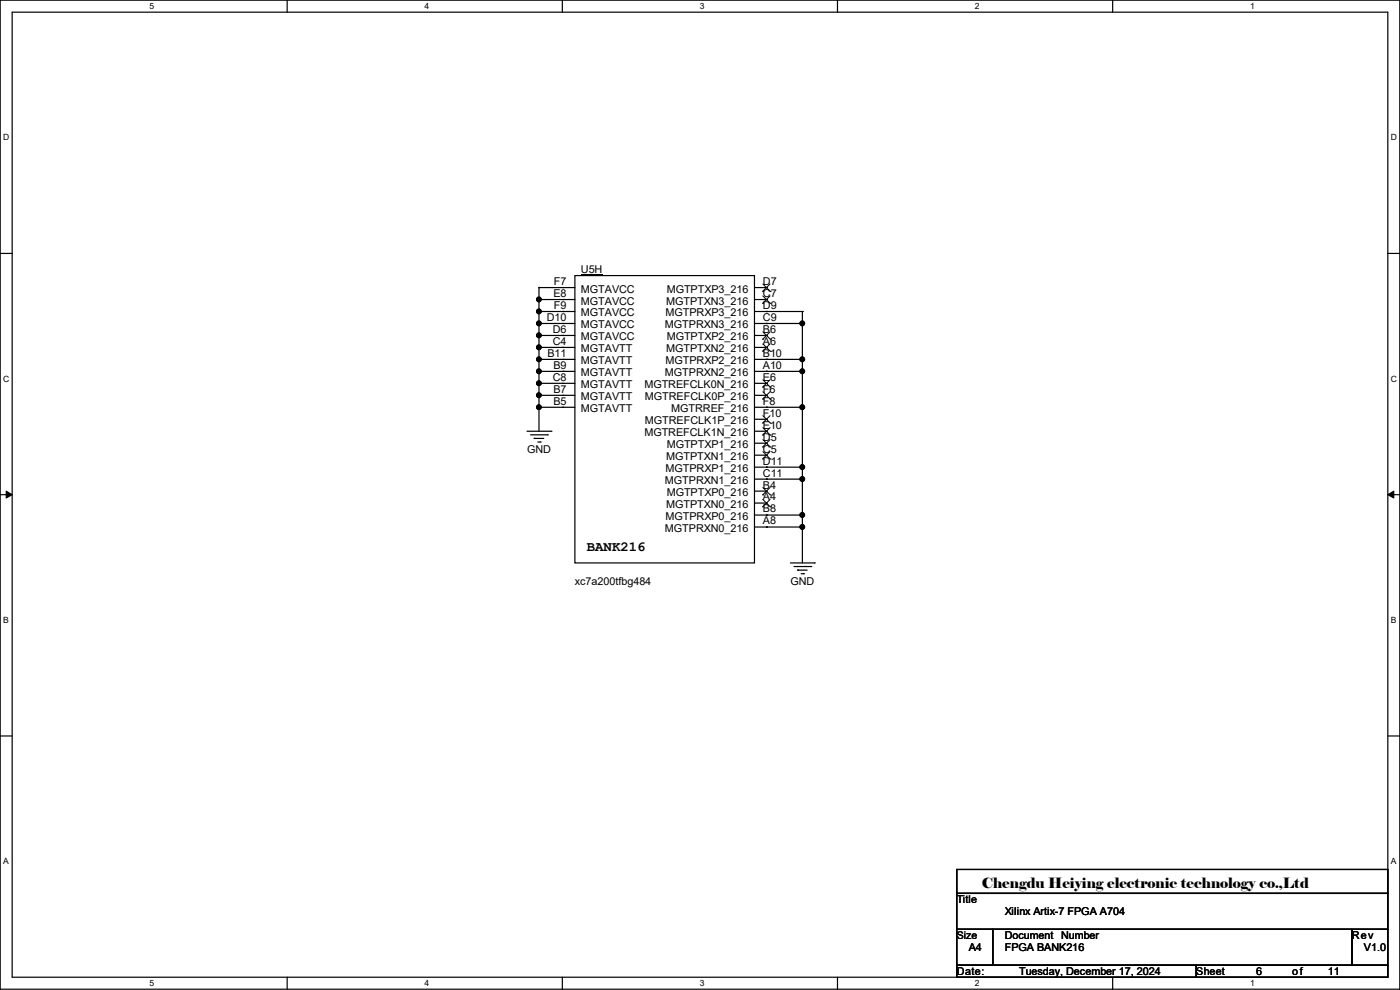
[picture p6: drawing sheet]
<svg xmlns="http://www.w3.org/2000/svg" width="297mm" height="210mm" viewBox="0 0 297 210" stroke-linecap="round" stroke-linejoin="round" font-family="sans-serif">
<path d="M0 0h297v209.8h-297zM2.6 2.6h291.8v204.7h-291.8z" fill="none" stroke="#000" stroke-width=".25"/>
<g fill="#fff">
<path d="M31.7 .3h1v2h-1z"/>
<path d="M31.7 207.6h1v1.9h-1z"/>
</g>
<path d="M60.9 0v2.6M60.9 207.3v2.5" fill="none" stroke="#000" stroke-width=".25"/>
<g fill="#fff">
<path d="M90.1 .3h1v2h-1z"/>
<path d="M90.1 207.6h1v1.9h-1z"/>
</g>
<path d="M119.3 0v2.6M119.3 207.3v2.5" fill="none" stroke="#000" stroke-width=".25"/>
<g fill="#fff">
<path d="M148.5 .3h.9v2h-.9z"/>
<path d="M148.5 207.6h.9v1.9h-.9z"/>
</g>
<path d="M177.7 0v2.6M177.7 207.3v2.5" fill="none" stroke="#000" stroke-width=".25"/>
<g fill="#fff">
<path d="M206.8 .3h1v2h-1z"/>
<path d="M206.8 207.6h1v1.9h-1z"/>
</g>
<path d="M236.1 0v2.6M236.1 207.3v2.5" fill="none" stroke="#000" stroke-width=".25"/>
<g fill="#fff">
<path d="M265.2 .3h1v2h-1z"/>
<path d="M265.2 207.6h1v1.9h-1z"/>
<path d="M.7 28.2h1.2v1.9h-1.2z"/>
<path d="M295.1 28.2h1.2v1.9h-1.2z"/>
<path d="M.7 79.3h1.2v2h-1.2z"/>
<path d="M295.1 79.3h1.2v2h-1.2z"/>
</g>
<path d="M0 53.8h2.6M294.4 53.8h2.6" fill="none" stroke="#000" stroke-width=".25"/>
<g fill="#fff">
<path d="M.7 130.5h1.2v2h-1.2z"/>
<path d="M295.1 130.5h1.1v2h-1.1z"/>
</g>
<path d="M0 104.9h2.6M294.4 104.9h2.6" fill="none" stroke="#000" stroke-width=".25"/>
<path d="M1.3 104.2l1.3 .7-1.3 .8zM294.4 104.9l1.3-.7v1.5z" fill="#000" stroke="#000" stroke-width=".21"/>
<g fill="#fff">
<path d="M.7 181.7h1.2v2h-1.2z"/>
<path d="M295.1 181.7h1.1v2h-1.1z"/>
</g>
<g fill="none" stroke="#000" stroke-width=".25">
<path d="M122 58.5h38.1v60.9h-38.1zM114.3 78.8h.1M114.3 76.2h.1M114.3 73.7h.1M114.3 71.2h.1M114.3 68.6h.1M114.3 66.1h.1M114.3 63.5h.1M114.3 61h.1M114.3 61v30.5M114.3 78.8h7.7M114.3 76.2h7.7"/>
<path d="M114.3 73.7h7.7M114.3 71.2h7.7M114.3 68.6h7.7M114.3 66.1h7.7M114.3 63.5h7.7M114.3 61h7.7M119.4 61h.1M119.4 63.5h.1M119.4 66.1h.1M119.4 68.6h.1M119.4 71.2h.1M119.4 73.7h.1"/>
<path d="M119.4 76.2h.1M119.4 78.8h.1M160.1 78.8h10.1M160.1 76.2h10.1M160.1 73.7h2.5M160.1 71.2h2.5M160.1 68.6h10.1M160.1 66.1h10.1M160.1 63.5h2.5M160.1 61h2.5M162.6 78.8h.1M162.6 76.2h.1"/>
<path d="M162.6 68.6h.1M162.6 66.1h.1M162.6 61h.1M162.6 63.5h.1M162.6 71.2h.1M162.6 73.7h.1M170.2 78.8h.1M170.2 76.2h.1M170.2 68.6h.1M170.2 66.1h.1M170.2 66.1v53.3M111.8 91.5h5.1"/>
<path d="M112.6 92.2h3.5M113.3 93h.1M113.3 93h2.1M114.1 93.8h.5M114.3 86.4h.1M114.3 83.9h.1M114.3 81.3h.1M114.3 86.4h7.7M114.3 83.9h7.7M114.3 81.3h7.7M114.6 93.8h.1M116.1 92.2h.1"/>
<path d="M116.9 91.5h.1M119.4 81.3h.1M119.4 83.9h.1M119.4 86.4h.1M160.1 86.4h10.1M160.1 83.9h2.5M160.1 81.3h2.5M160.1 99.1h10.1M160.1 91.5h2.5M160.1 88.9h2.5M160.1 94h2.5M160.1 96.6h2.5"/>
<path d="M162.6 86.4h.1M162.6 99.1h.1M162.6 81.3h.1M162.6 83.9h.1M162.6 88.9h.1M162.6 91.5h.1M162.6 94h.1M162.6 96.6h.1M170.2 86.4h.1M170.2 99.1h.1M160.1 111.8h10.1M160.1 109.3h10.1"/>
<path d="M160.1 101.6h10.1M160.1 104.2h2.5M160.1 106.7h2.5M162.6 111.8h.1M162.6 109.3h.1M162.6 101.6h.1M162.6 104.2h.1M162.6 106.7h.1M167.7 119.4h5.1M170.2 111.8h.1M170.2 109.3h.1M170.2 101.6h.1"/>
<path d="M172.8 119.4h.1M168.4 120.2h3.6M169.2 120.9h.1M169.2 120.9h2M170 121.7h.5M170.5 121.7h.1M172 120.2h.1M0 156.1h2.6M294.4 156.1h2.6M203 184.4h91.4v5.1h-91.4zM203 189.5h91.4v7.6h-91.4zM203 197.1h7.6v7.7h-7.6z"/>
<path d="M210.6 197.1h76.2v7.7h-76.2zM286.8 197.1h7.6v7.7h-7.6zM203 204.8h50.8v2.5h-50.8zM253.8 204.8h40.6v2.5h-40.6z"/>
</g>
<g fill="#000" stroke="#000" stroke-width=".25">
<circle cx="114.3" cy="73.7" r=".49"/>
<circle cx="114.3" cy="63.5" r=".49"/>
<circle cx="114.3" cy="78.8" r=".49"/>
<circle cx="114.3" cy="76.2" r=".49"/>
<circle cx="114.3" cy="68.6" r=".49"/>
<circle cx="114.3" cy="66.1" r=".49"/>
<circle cx="114.3" cy="71.1" r=".49"/>
<circle cx="170.2" cy="76.2" r=".49"/>
<circle cx="170.2" cy="78.8" r=".49"/>
<circle cx="170.2" cy="68.6" r=".49"/>
<circle cx="114.3" cy="86.4" r=".49"/>
<circle cx="114.3" cy="81.3" r=".49"/>
<circle cx="114.3" cy="83.8" r=".49"/>
<circle cx="170.2" cy="86.4" r=".49"/>
<circle cx="170.2" cy="99.1" r=".49"/>
<circle cx="170.2" cy="109.2" r=".49"/>
<circle cx="170.2" cy="101.6" r=".49"/>
<circle cx="170.2" cy="111.8" r=".49"/>
</g>
<g fill="none" stroke="#000" stroke-width=".21">
<path d="M123.2 58.3h4.6M161.8 61.8h.1M161.8 64.3h.1M161.8 72h.1M161.8 74.5h.1M161.8 60.2l1.6 1.6M161.8 62.8l1.6 1.5M161.8 70.4l1.6 1.6M161.8 72.9l1.6 1.6M163.4 60.2l-1.6 1.6M163.4 62.8l-1.6 1.5M163.4 70.4l-1.6 1.6"/>
<path d="M163.4 72.9l-1.6 1.6M163.4 61.8h.1M163.4 64.3h.1M163.4 72h.1M163.4 74.5h.1M161.8 82.1h.1M161.8 84.7h.1M161.8 89.7h.1M161.8 92.3h.1M161.8 94.8h.1M161.8 97.4h.1M161.8 80.6l1.6 1.5"/>
<path d="M161.8 83.1l1.6 1.6M161.8 88.2l1.6 1.5M161.8 90.7l1.6 1.6M161.8 93.3l1.6 1.5M161.8 95.8l1.6 1.6M163.4 80.6l-1.6 1.5M163.4 83.1l-1.6 1.6M163.4 88.2l-1.6 1.5M163.4 90.7l-1.6 1.6M163.4 93.3l-1.6 1.5M163.4 95.8l-1.6 1.6M163.4 82.1h.1"/>
<path d="M163.4 84.7h.1M163.4 89.7h.1M163.4 92.3h.1M163.4 94.8h.1M163.4 97.4h.1M161.8 105h.1M161.8 107.5h.1M161.8 103.4l1.6 1.6M161.8 106l1.6 1.5M163.4 103.4l-1.6 1.6M163.4 106l-1.6 1.5M163.4 105h.1"/>
<path d="M163.4 107.5h.1"/>
</g>
<g font-size="3">
<text x="124.5" y="116.8">BANK216</text>
<text x="208.3" y="188.4">Chengdu Heiying electronic technology co.,Ltd</text>
</g>
<g font-size="2.3">
<text x="123.2" y="58">U5H</text>
<text x="117.4" y="63">E8</text>
<text x="117.5" y="60.5">F7</text>
<text x="117.5" y="65.5">F9</text>
<text x="123.2" y="62.1">MGTAVCC</text>
<text x="123.2" y="64.6">MGTAVCC</text>
<text x="141.3" y="64.6">MGTPTXN3_216</text>
<text x="141.4" y="62.1">MGTPTXP3_216</text>
<text x="161.8" y="60.5">D7</text>
<text x="161.8" y="65.5">D9</text>
<text x="161.8" y="63">C7</text>
<text x="116" y="68.1">D10</text>
<text x="117.3" y="70.6">D6</text>
<text x="123.2" y="67.1">MGTAVCC</text>
<text x="123.2" y="69.7">MGTAVCC</text>
<text x="141.1" y="69.7">MGTPRXN3_216</text>
<text x="141.2" y="67.1">MGTPRXP3_216</text>
<text x="161.8" y="68.1">C9</text>
<text x="161.8" y="70.6">B6</text>
<text x="116.1" y="75.7">B11</text>
<text x="117.3" y="73.2">C4</text>
<text x="123.2" y="72.2">MGTAVCC</text>
<text x="123.2" y="74.8">MGTAVTT</text>
<text x="123.2" y="77.3">MGTAVTT</text>
<text x="141.2" y="77.3">MGTPRXP2_216</text>
<text x="141.3" y="74.8">MGTPTXN2_216</text>
<text x="141.4" y="72.2">MGTPTXP2_216</text>
<text x="161.8" y="75.7">B10</text>
<text x="161.8" y="73.2">A6</text>
<text x="117.3" y="80.8">C8</text>
<text x="117.4" y="78.2">B9</text>
<text x="117.4" y="83.3">B7</text>
<text x="123.2" y="79.8">MGTAVTT</text>
<text x="123.2" y="82.4">MGTAVTT</text>
<text x="136.7" y="82.4">MGTREFCLK0N_216</text>
<text x="141.1" y="79.8">MGTPRXN2_216</text>
<text x="161.8" y="78.2">A10</text>
<text x="161.8" y="80.8">E6</text>
<text x="161.8" y="83.3">F6</text>
<text x="117.4" y="85.9">B5</text>
<text x="123.2" y="84.9">MGTAVTT</text>
<text x="123.2" y="87.5">MGTAVTT</text>
<text x="136.8" y="84.9">MGTREFCLK0P_216</text>
<text x="142.4" y="87.5">MGTRREF_216</text>
<text x="161.8" y="85.9">F8</text>
<text x="161.8" y="88.4">F10</text>
<text x="136.7" y="92.5">MGTREFCLK1N_216</text>
<text x="136.8" y="90">MGTREFCLK1P_216</text>
<text x="141.4" y="95.1">MGTPTXP1_216</text>
<text x="161.8" y="90.9">E10</text>
<text x="161.8" y="93.5">D5</text>
<text x="111.8" y="96.1">GND</text>
<text x="141.2" y="100.2">MGTPRXP1_216</text>
<text x="141.3" y="97.6">MGTPTXN1_216</text>
<text x="161.8" y="98.6">D11</text>
<text x="161.8" y="96">C5</text>
<text x="161.8" y="101.1">C11</text>
<text x="141.1" y="102.7">MGTPRXN1_216</text>
<text x="141.3" y="107.8">MGTPTXN0_216</text>
<text x="141.4" y="105.2">MGTPTXP0_216</text>
<text x="161.8" y="103.6">B4</text>
<text x="161.8" y="106.2">A4</text>
<text x="141.1" y="112.9">MGTPRXN0_216</text>
<text x="141.2" y="110.3">MGTPRXP0_216</text>
<text x="161.8" y="108.7">B8</text>
<text x="161.8" y="111.3">A8</text>
<text x="122" y="124">xc7a200tfbg484</text>
<text x="167.7" y="124">GND</text>
<text x="203" y="191.6">Title</text>
<text x="213.2" y="194.1">Xilinx Artix-7 FPGA A704</text>
<text x="205.5" y="201.8">A4</text>
<text x="213.1" y="199.2">Document</text>
<text x="213.2" y="201.8">FPGA BANK216</text>
<text x="225.1" y="199.2">Number</text>
<text x="286.8" y="199.2">Rev</text>
<text x="289.4" y="201.8">V1.0</text>
<text x="203" y="206.8">Date:</text>
<text x="216.2" y="206.8">Tuesday, December 17, 2024</text>
<text x="253.8" y="206.8">Sheet</text>
<text x="266.5" y="206.8">6</text>
<text x="274.1" y="206.8">of</text>
<text x="281.7" y="206.8">11</text>
</g>
<text font-size="2.2" x="203" y="199.2">Size</text>
<g font-size="1.8">
<text x="31.7" y="1.9">5</text>
<text x="90.1" y="1.9">4</text>
<text x="148.5" y="1.9">3</text>
<text x="206.8" y="1.9">2</text>
<text x="265.2" y="1.9">1</text>
<text x=".7" y="29.8">D</text>
<text x="295.1" y="29.8">D</text>
<text x=".7" y="80.9">C</text>
<text x="295.1" y="80.9">C</text>
<text x=".7" y="132.1">B</text>
<text x="295.1" y="132.1">B</text>
<text x=".7" y="183.3">A</text>
<text x="295.1" y="183.3">A</text>
<text x="31.7" y="209.2">5</text>
<text x="90.1" y="209.2">4</text>
<text x="148.5" y="209.2">3</text>
<text x="206.8" y="209.2">2</text>
<text x="265.2" y="209.2">1</text>
</g>
</svg>
